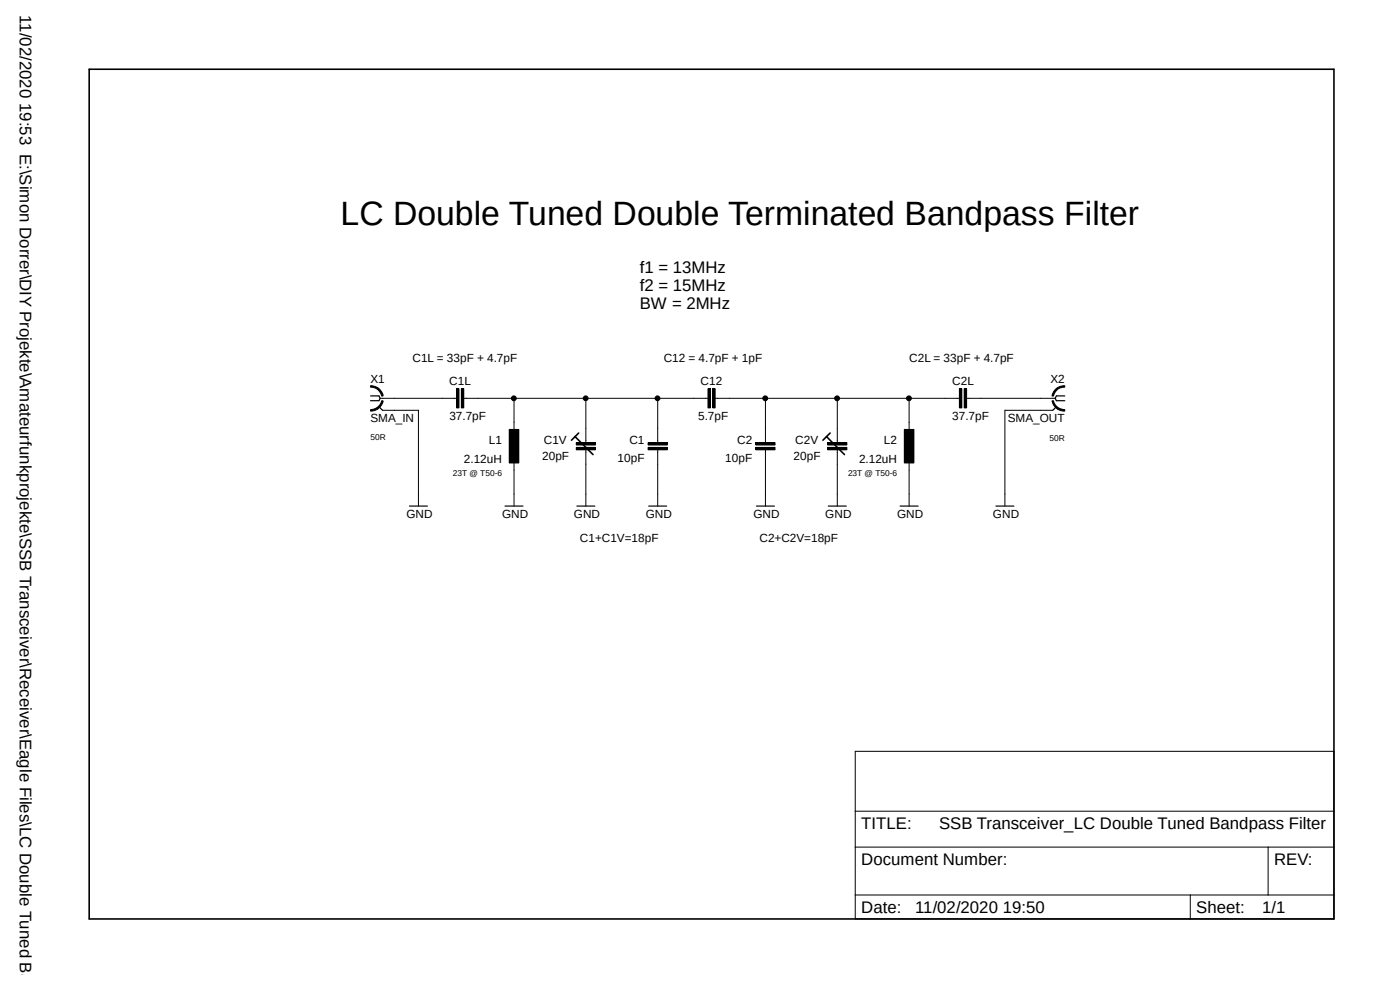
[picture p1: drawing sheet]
<svg xmlns="http://www.w3.org/2000/svg" width="297mm" height="210mm" viewBox="0 0 297 210" stroke-linecap="round" stroke-linejoin="round" font-family="sans-serif">
<path d="M18.4 14.4l265.2 181.1M283.6 14.4l-265.2 181.1" fill="none" stroke="#fff" stroke-width=".21"/>
<path d="M78.6 84h1.8l.2 .5-.2 .5h-1.8M80.4 86.3l.8 .7M224.1 86.3l-.7 .7M225.9 84h-1.8l-.2 .5 .2 .5h1.8M86.9 107.4h3.8M107.1 107.4h3.9M122.4 107.4h3.8M137.6 107.4h3.8M160.5 107.4h3.8M175.7 107.4h3.8M191 107.4h3.8M211.3 107.4h3.8" fill="none" stroke="#000" stroke-width=".25"/>
<g fill="none" stroke="#000" stroke-width=".21">
<path d="M78.6 86.9a2.46 2.46 0 0 0 2.4-1.9h.3a2.69 2.69 0 0 1-2.7 2.2zM78.6 81.8a2.57 2.57 0 0 1 2.7 2.2h-.3a2.35 2.35 0 0 0-2.4-1.9zM80.6 84.5h16.3M81.2 87h7.6v20.4M96.9 82.5h.5v4h-.5zM97.9 82.5h.5v4h-.5zM98.4 84.5h51.8M108 91.1h2.1v7.1h-2.1zM109.1 84.5v7.6M109.1 97.2v10.2M122.3 94.9h4v.5h-4zM122.3 93.9h4v.5h-4z"/>
<path d="M124.3 84.5v9.4M124.3 95.4v12M137.5 93.9h4.1v.5h-4.1zM137.5 94.9h4.1v.5h-4.1zM139.5 84.5v9.4M139.5 95.4v12M150.2 82.5h.5v4h-.5zM151.2 82.5h.5v4h-.5zM151.7 84.5h51.8M160.4 93.9h4v.5h-4zM160.4 94.9h4v.5h-4zM162.4 84.5v9.4"/>
<path d="M162.4 95.4v12M175.6 94.9h4.1v.5h-4.1zM175.6 93.9h4.1v.5h-4.1zM177.6 84.5v9.4M177.6 95.4v12M191.9 91.1h2v7.1h-2zM192.9 84.5v7.6M192.9 97.2v10.2M203.5 82.5h.5v4h-.5zM204.6 82.5h.5v4h-.5zM205.1 84.5h18.8M223.2 85h.3a2.46 2.46 0 0 0 2.4 1.9v.3a2.58 2.58 0 0 1-2.7-2.2z"/>
<path d="M223.4 87h-10.2v20.4M223.9 82.6a2.7 2.7 0 0 1 2-.8v.3a2.35 2.35 0 0 0-2.4 1.9h-.3l.1-.3zM181.4 159.4h101.6v35.5h-101.6zM181.4 179.7h101.6M181.4 172.1h101.6M269 179.7v10.2M181.4 189.9h101.6M252.5 189.9v5"/>
<circle cx="109" cy="84.5" r=".51"/>
<circle cx="124.2" cy="84.5" r=".51"/>
<circle cx="139.5" cy="84.5" r=".51"/>
<circle cx="162.3" cy="84.5" r=".51"/>
<circle cx="177.6" cy="84.5" r=".51"/>
<circle cx="192.8" cy="84.5" r=".51"/>
</g>
<g fill="#000">
<path d="M78.6 86.9a2.46 2.46 0 0 0 2.4-1.9h.3a2.69 2.69 0 0 1-2.7 2.2z" fill-rule="evenodd"/>
<path d="M78.6 81.8a2.57 2.57 0 0 1 2.7 2.2h-.3a2.35 2.35 0 0 0-2.4-1.9z" fill-rule="evenodd"/>
<path d="M96.9 82.5h.5v4h-.5z" fill-rule="evenodd"/>
<path d="M97.9 82.5h.5v4h-.5z" fill-rule="evenodd"/>
<path d="M108 91.1h2.1v7.1h-2.1z" fill-rule="evenodd"/>
<path d="M122.3 94.9h4v.5h-4z" fill-rule="evenodd"/>
<path d="M122.3 93.9h4v.5h-4z" fill-rule="evenodd"/>
<path d="M137.5 93.9h4.1v.5h-4.1z" fill-rule="evenodd"/>
<path d="M137.5 94.9h4.1v.5h-4.1z" fill-rule="evenodd"/>
<path d="M150.2 82.5h.5v4h-.5z" fill-rule="evenodd"/>
<path d="M151.2 82.5h.5v4h-.5z" fill-rule="evenodd"/>
<path d="M160.4 93.9h4v.5h-4z" fill-rule="evenodd"/>
<path d="M160.4 94.9h4v.5h-4z" fill-rule="evenodd"/>
<path d="M175.6 94.9h4.1v.5h-4.1z" fill-rule="evenodd"/>
<path d="M175.6 93.9h4.1v.5h-4.1z" fill-rule="evenodd"/>
<path d="M191.9 91.1h2v7.1h-2z" fill-rule="evenodd"/>
<path d="M203.5 82.5h.5v4h-.5z" fill-rule="evenodd"/>
<path d="M204.6 82.5h.5v4h-.5z" fill-rule="evenodd"/>
<path d="M223.2 85h.3a2.46 2.46 0 0 0 2.4 1.9v.3a2.58 2.58 0 0 1-2.7-2.2z" fill-rule="evenodd"/>
<path d="M223.9 82.6a2.7 2.7 0 0 1 2-.8v.3a2.35 2.35 0 0 0-2.4 1.9h-.3l.1-.3z" fill-rule="evenodd"/>
<circle cx="109" cy="84.5" r=".51"/>
<circle cx="124.2" cy="84.5" r=".51"/>
<circle cx="139.5" cy="84.5" r=".51"/>
<circle cx="162.3" cy="84.5" r=".51"/>
<circle cx="177.6" cy="84.5" r=".51"/>
<circle cx="192.8" cy="84.5" r=".51"/>
</g>
<path d="M18.9 14.7h264.1v180.2h-264.1zM122 92.6l3.8 3.8M122.8 91.9l-1.6 1.5M175.3 92.6l3.9 3.8M176.1 91.9l-1.5 1.5" fill="none" stroke="#000" stroke-width=".34"/>
<text font-size="7.2" x="72.3" y="47.7">LC Double Tuned Double Terminated Bandpass Filter</text>
<g font-size="3.6">
<text x="4.2" y="3.2" transform="rotate(90 4.2 3.2)">11/02/2020 19:53 E:\Simon Dorrer\DIY Projekte\Amateurfunkprojekte\SSB Transceiver\Receiver\Eagle Files\LC Double Tuned Band</text>
<text x="135.7" y="57.9">f1 = 13MHz</text>
<text x="135.7" y="61.7">f2 = 15MHz</text>
<text x="135.7" y="65.5">BW = 2MHz</text>
<text x="182.7" y="175.9">TITLE:</text>
<text x="199.2" y="175.9">SSB Transceiver_LC Double Tuned Bandpass Filter</text>
<text x="182.7" y="183.5">Document Number:</text>
<text x="270.3" y="183.5">REV:</text>
<text x="182.7" y="193.7">Date:</text>
<text x="194.1" y="193.7">11/02/2020 19:50</text>
<text x="253.8" y="193.7">Sheet:</text>
<text x="267.8" y="193.7">1/1</text>
</g>
<g font-size="2.5">
<text x="87.5" y="76.9">C1L = 33pF + 4.7pF</text>
<text x="140.8" y="76.9">C12 = 4.7pF + 1pF</text>
<text x="192.9" y="76.9">C2L = 33pF + 4.7pF</text>
<text x="78.6" y="81.2">X1</text>
<text x="95.3" y="81.6">C1L</text>
<text x="148.6" y="81.6">C12</text>
<text x="202" y="81.6">C2L</text>
<text x="222.8" y="81.2">X2</text>
<text x="78.6" y="89.6">SMA_IN</text>
<text x="95.3" y="89.2">37.7pF</text>
<text x="148.1" y="89.2">5.7pF</text>
<text x="202" y="89.2">37.7pF</text>
<text x="213.8" y="89.6">SMA_OUT</text>
<text x="103.7" y="94.2">L1</text>
<text x="115.4" y="94.3">C1V</text>
<text x="133.5" y="94.3">C1</text>
<text x="156.4" y="94.3">C2</text>
<text x="168.7" y="94.3">C2V</text>
<text x="187.5" y="94.2">L2</text>
<text x="98.4" y="98.2">2.12uH</text>
<text x="115" y="97.6">20pF</text>
<text x="131" y="98.1">10pF</text>
<text x="153.9" y="98.1">10pF</text>
<text x="168.4" y="97.6">20pF</text>
<text x="182.2" y="98.2">2.12uH</text>
<text x="86.2" y="109.9">GND</text>
<text x="106.5" y="109.9">GND</text>
<text x="121.7" y="109.9">GND</text>
<text x="137" y="109.9">GND</text>
<text x="159.8" y="109.9">GND</text>
<text x="175.1" y="109.9">GND</text>
<text x="190.3" y="109.9">GND</text>
<text x="210.6" y="109.9">GND</text>
<text x="123" y="115">C1+C1V=18pF</text>
<text x="161.1" y="115">C2+C2V=18pF</text>
</g>
<g font-size="1.8">
<text x="78.6" y="93.4">50R</text>
<text x="222.7" y="93.6">50R</text>
<text x="96.1" y="101">23T @ T50-6</text>
<text x="179.9" y="101">23T @ T50-6</text>
</g>
</svg>
